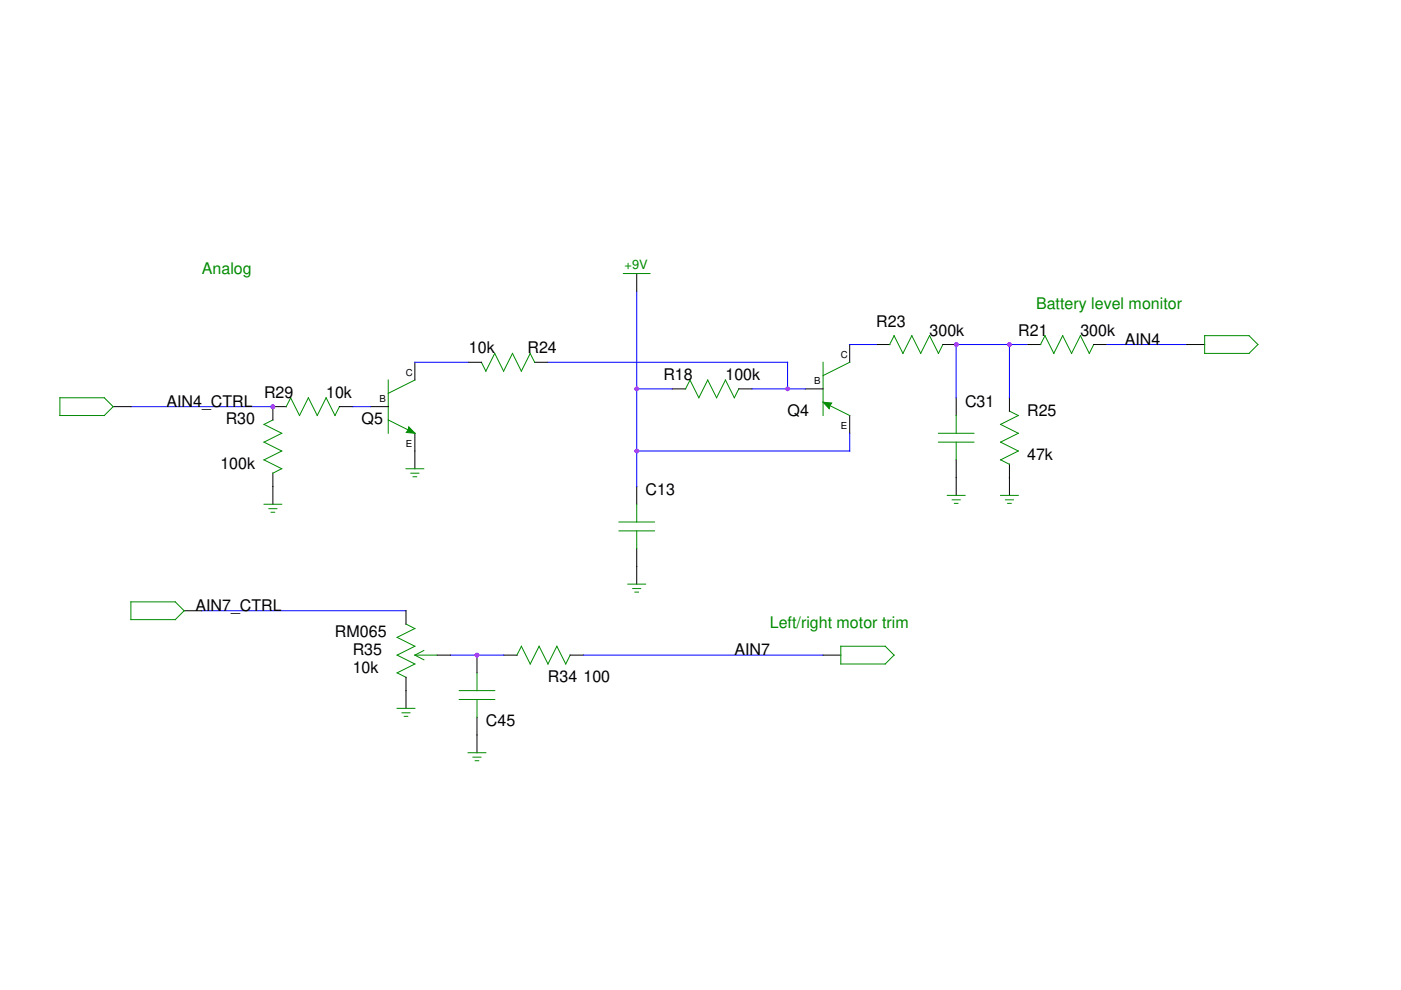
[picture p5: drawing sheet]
<svg xmlns="http://www.w3.org/2000/svg" width="297mm" height="210mm" viewBox="0 0 297 210" stroke-linecap="round" stroke-linejoin="round" font-family="sans-serif">
<path d="M102.1 76.8l.9 1.9 1.9-3.8 1.9 3.8 1.9-3.8 1.8 3.8 1.9-3.8 1 1.9M82.3 80.6v11.3M82.3 89l5.7 2.9M86.7 90.5l1.3 1.4-1.9-.2 .4-.6zM88 80.6l-5.7 2.8" fill="none" stroke="#008b00" stroke-width=".21"/>
<path d="M88 76.8v3.8M99.2 76.8h2.9M113.3 76.8h2.9M78.6 86.2h3.7M88 91.9v3.7" fill="none" stroke="#000" stroke-width=".21"/>
<path d="M116.2 76.8h50.8" fill="none" stroke="#00f" stroke-width=".21"/>
<path d="M86.7 90.5l1.3 1.4-1.9-.2 .4-.6z" fill="#008b00"/>
<path d="M60.7 86.2l.9-1.9 1.9 3.8 1.9-3.8 1.9 3.8 1.8-3.8 1.9 3.8 1-1.9" fill="none" stroke="#008b00" stroke-width=".21"/>
<path d="M57.9 86.2h2.8M72 86.2h2.8" fill="none" stroke="#000" stroke-width=".21"/>
<circle cx="57.9" cy="86.2" r=".47" fill="#a020f0"/>
<path d="M88 76.8h11.2M74.8 86.2h3.8" fill="none" stroke="#00f" stroke-width=".21"/>
<path d="M57.9 86.2v2.8M88 95.6v3.8M57.9 100.3v2.9" fill="none" stroke="#000" stroke-width=".21"/>
<path d="M57.9 89l-1.9 1 3.7 1.9-3.7 1.8 3.7 1.9-3.7 1.9 3.7 1.9-1.8 .9M86.1 99.4h3.7M87.1 100.3h1.7M87.6 101.1h.7" fill="none" stroke="#008b00" stroke-width=".21"/>
<circle cx="57.9" cy="86.2" r=".47" fill="#a020f0"/>
<path d="M180.2 73v3.8M142.5 82.5h2.9M156.6 82.5h2.9M170.7 82.5h3.8M180.2 88.1v3.8M57.9 103.2v3.7M135 103.2v3.7M135 116.3v7.5" fill="none" stroke="#000" stroke-width=".21"/>
<g fill="none" stroke="#008b00" stroke-width=".21">
<path d="M174.5 76.8v11.3M180.2 76.8l-5.7 2.8M145.3 82.5l1-1.9 1.9 3.7 1.8-3.7 1.9 3.7 1.9-3.7 1.9 3.7 .9-1.8M174.5 85.3l1.8 .1-.3 .6-.2 .7zM174.5 85.3l5.7 2.8M56 106.9h3.7M57 107.9h1.7M57.5 108.6h.7M131.2 112.6h7.6M131.2 110.7h7.6M135 106.9v3.8M135 112.6v3.7"/>
<path d="M133.1 123.8h3.8M134.1 124.8h1.7M134.6 125.5h.8"/>
</g>
<path d="M135 61.8v41.4M135 82.5h7.5" fill="none" stroke="#00f" stroke-width=".21"/>
<path d="M174.5 85.3l1.8 .1-.3 .6-.2 .7z" fill="#008b00"/>
<path d="M159.5 82.5h11.2M180.2 91.9v3.7h-45.2" fill="none" stroke="#00f" stroke-width=".21"/>
<path d="M189.6 71.2l1.8 3.7 1.9-3.7 1.9 3.7 1.9-3.7 1.9 3.7 .9-1.9M189.6 71.2l-1 1.8" fill="none" stroke="#008b00" stroke-width=".21"/>
<path d="M185.8 73h2.9M199.9 73h2.8" fill="none" stroke="#000" stroke-width=".21"/>
<circle cx="202.7" cy="73" r=".47" fill="#a020f0"/>
<g fill="none" stroke="#000" stroke-width=".21">
<path d="M135 58v3.8M217.8 73h2.8M231.9 73h2.8M251.6 73h3.8M24 86.2h3.8M202.7 84.3v3.8M202.7 97.5v7.5M214 84.3v2.9M214 98.4v6.6M101.1 138.9v3.8M106.8 138.9h2.8M120.9 138.9h2.8"/>
<path d="M101.1 152.1v3.7"/>
</g>
<g fill="none" stroke="#008b00" stroke-width=".21">
<path d="M132.2 58h5.6M220.6 73l.9-1.8 1.9 3.7 1.9-3.7 1.9 3.7 1.9-3.7 1.9 3.7 .9-1.9M255.4 71.2h9.4l1.9 1.8-1.9 1.9h-9.4zM12.7 84.3h9.4l1.9 1.9-1.9 1.9h-9.4zM199 93.7h7.5M199 91.9h7.5M202.7 88.1v3.8M202.7 93.7v3.8M212.1 97.5l1.9 .9M214 87.2l1.9 .9-3.8 1.9 3.8 1.9-3.8 1.8 3.8 1.9-3.8 1.9M200.8 105h3.8M201.9 106h1.7"/>
<path d="M202.4 106.7h.7M212.1 105h3.8M213.2 106h1.7M213.6 106.7h.8M110.5 137l1.9 3.8 1.9-3.8 1.9 3.8 1.9-3.8 1.8 3.8 1-1.9M110.6 137l-1 1.9M97.4 148.3h7.5M97.4 146.4h7.5M101.1 142.7v3.7M101.1 148.3v3.8"/>
</g>
<path d="M167 76.8v5.7M180.2 73h5.6M214 73v11.3M217.8 73h-15.1v11.3M234.7 73h16.9M27.8 86.2h30.1M42.8 129.5h43.3M95.5 138.9h11.3" fill="none" stroke="#00f" stroke-width=".21"/>
<circle cx="101.1" cy="138.9" r=".47" fill="#a020f0"/>
<path d="M39 129.5h3.8M86.1 129.5v2.9M92.7 138.9h2.8M174.5 138.9h3.8M86.1 143.6v6.6M101.1 155.8v3.8" fill="none" stroke="#000" stroke-width=".21"/>
<path d="M27.8 127.6h9.4l1.8 1.9-1.8 1.9h-9.4zM86.1 132.3l1.9 1-3.8 1.8 3.8 1.9-3.8 1.9 3.8 1.9-3.8 1.9 1.9 .9M88 138.9l1.9 1M89.9 137.9l-1.9 1h4.7M178.3 137h9.4l1.9 1.9-1.9 1.9h-9.4zM84.2 150.2h3.8M85.2 151.1h1.7M85.7 151.9h.8M99.2 159.6h3.8M100.3 160.5h1.7M100.8 161.3h.7" fill="none" stroke="#008b00" stroke-width=".21"/>
<path d="M123.7 138.9h50.8" fill="none" stroke="#00f" stroke-width=".21"/>
<g fill="#a020f0">
<circle cx="57.9" cy="86.2" r=".47"/>
<circle cx="135" cy="82.5" r=".47"/>
<circle cx="135" cy="95.6" r=".47"/>
<circle cx="167" cy="82.5" r=".47"/>
<circle cx="202.7" cy="73" r=".47"/>
<circle cx="214" cy="73" r=".47"/>
<circle cx="101.1" cy="138.9" r=".47"/>
</g>
<g font-size="3.4" fill="#008b00">
<text x="42.8" y="58">Analog</text>
<text x="219.7" y="65.5">Battery level monitor</text>
<text x="163.2" y="133.3">Left/right motor trim</text>
</g>
<g font-size="3.4">
<text x="185.8" y="69.3">R23</text>
<text x="197.1" y="71.2">300k</text>
<text x="215.9" y="71.2">R21</text>
<text x="229.1" y="71.2">300k</text>
<text x="99.4" y="74.9">10k</text>
<text x="111.8" y="74.9">R24</text>
<text x="238.5" y="73">AIN4</text>
<text x="140.6" y="80.6">R18</text>
<text x="153.8" y="80.6">100k</text>
<text x="35.3" y="86.2">AIN4_CTRL</text>
<text x="47.9" y="90">R30</text>
<text x="56" y="84.3">R29</text>
<text x="69.1" y="84.3">10k</text>
<text x="76.7" y="90">Q5</text>
<text x="167" y="88.1">Q4</text>
<text x="204.6" y="86.2">C31</text>
<text x="217.8" y="88.1">R25</text>
<text x="46.7" y="99.4">100k</text>
<text x="217.8" y="97.5">47k</text>
<text x="136.9" y="105">C13</text>
<text x="41.4" y="129.5">AIN7_CTRL</text>
<text x="71" y="135.1">RM065</text>
<text x="74.8" y="138.9">R35</text>
<text x="74.8" y="142.7">10k</text>
<text x="155.7" y="138.9">AIN7</text>
<text x="116.2" y="144.5">R34 100</text>
<text x="103" y="154">C45</text>
</g>
<text font-size="2.7" fill="#008b00" x="132.4" y="57.1">+9V</text>
<g font-size="2">
<text x="178.3" y="75.9">C</text>
<text x="86.1" y="79.6">C</text>
<text x="172.6" y="81.5">B</text>
<text x="80.4" y="85.3">B</text>
<text x="86.1" y="94.7">E</text>
<text x="178.3" y="90.9">E</text>
</g>
</svg>
